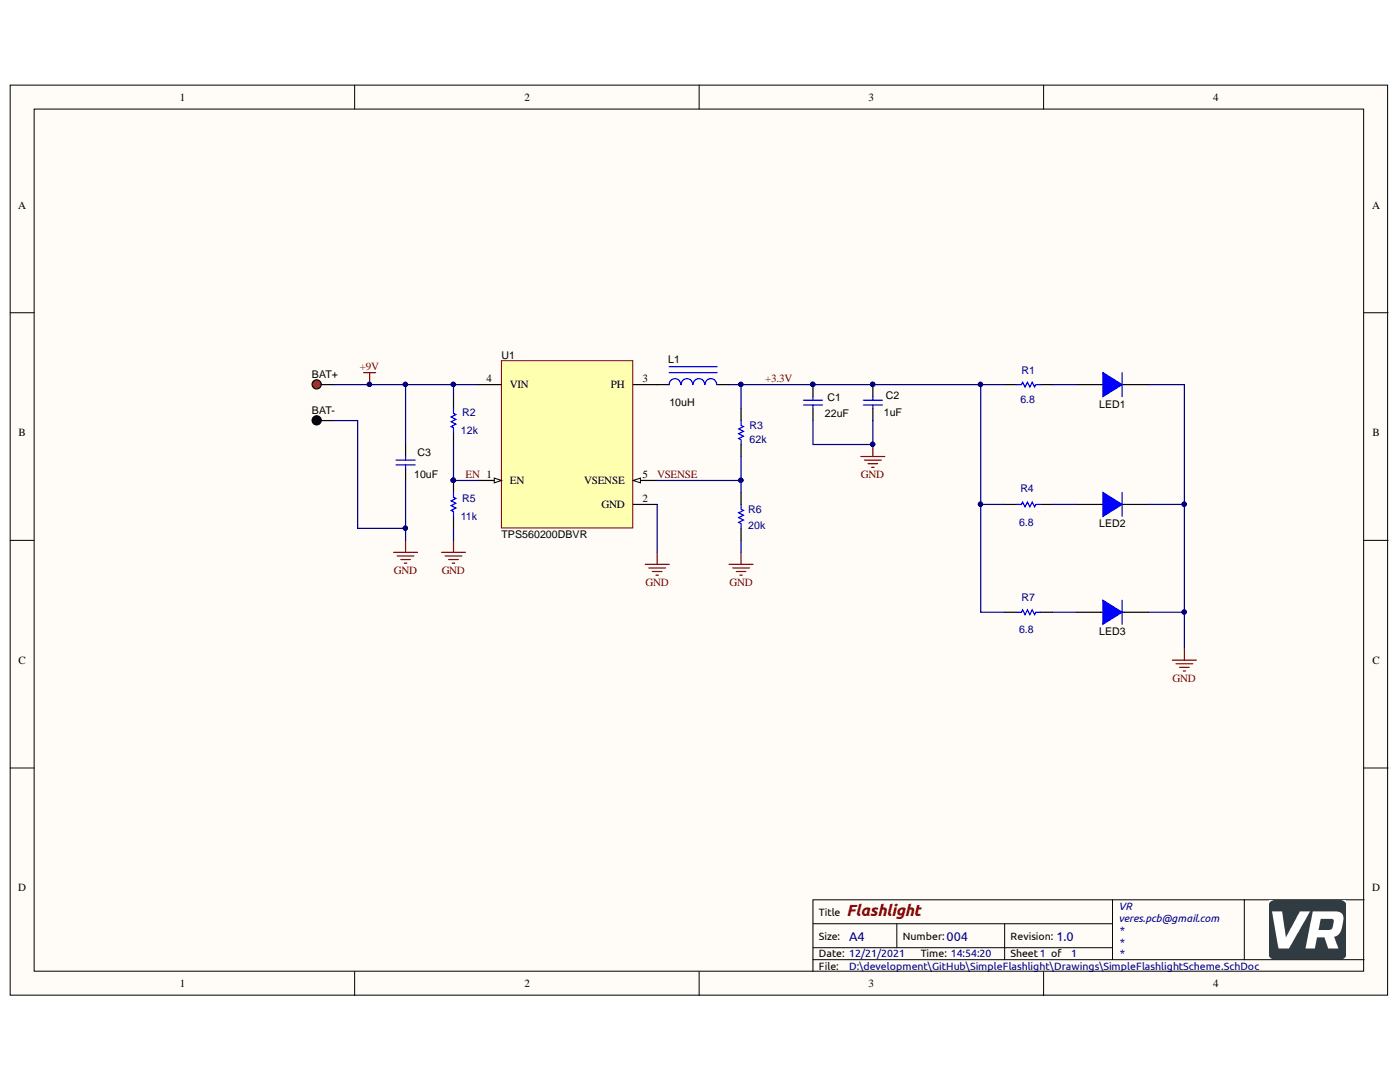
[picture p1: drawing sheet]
# Altium schematic sheet SimpleFlashlightScheme.SchDoc: Flashlight
size A4; Author: VR; CompanyName: VR; DrawnBy: veres; Engineer: veres; Organization: VR; Address1: veres.pcb@gmail.com; DocumentNumber: 001; Revision: 1.0; SheetNumber: 1; SheetTotal: 1

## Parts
BAT+  +  [KEYSTONE5000]  (value not drawn)  (no BOM)
BAT-  -  [KEYSTONE5000]  (value not drawn)  (no BOM)
C1  22uF  [1206]
C2  1uF  [1206]
C3  10uF  [1206]
L1  10uH  [WE-PD_6033]
LED1  4500K  [LED 2835]  (value not drawn)
LED2  4500K  [LED 2835]  (value not drawn)
LED3  4500K  [LED 2835]  (value not drawn)
R1  6.8  [0805_HV]
R2  12k  [0805_HV]
R3  62k  [0805_HV]
R4  6.8  [0805_HV]
R5  11k  [0805_HV]
R6  20k  [0805_HV]
R7  6.8  [0805_HV]
U1  TPS560200DBVR  [DBV0005A_N]

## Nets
+9V: BAT+.1 C3.1 R2.2 U1.4(VIN)
GND: BAT-.1 C1.2 C2.2 C3.2 LED1.2(K) LED2.2(K) LED3.2(K) R5.1 R6.1 U1.2(GND)
+3.3V: C1.1 C2.1 L1.2 R1.1 R3.2 R4.1 R7.1
EN: R2.1 R5.2 U1.1(EN)
VSENSE: R3.1 R6.2 U1.5(VSENSE)
NetL1_1: L1.1 U1.3(PH)
NetLED1_1: LED1.1(A) R1.2
NetLED2_1: LED2.1(A) R4.2
NetLED3_1: LED3.1(A) R7.2

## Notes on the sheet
- Text
